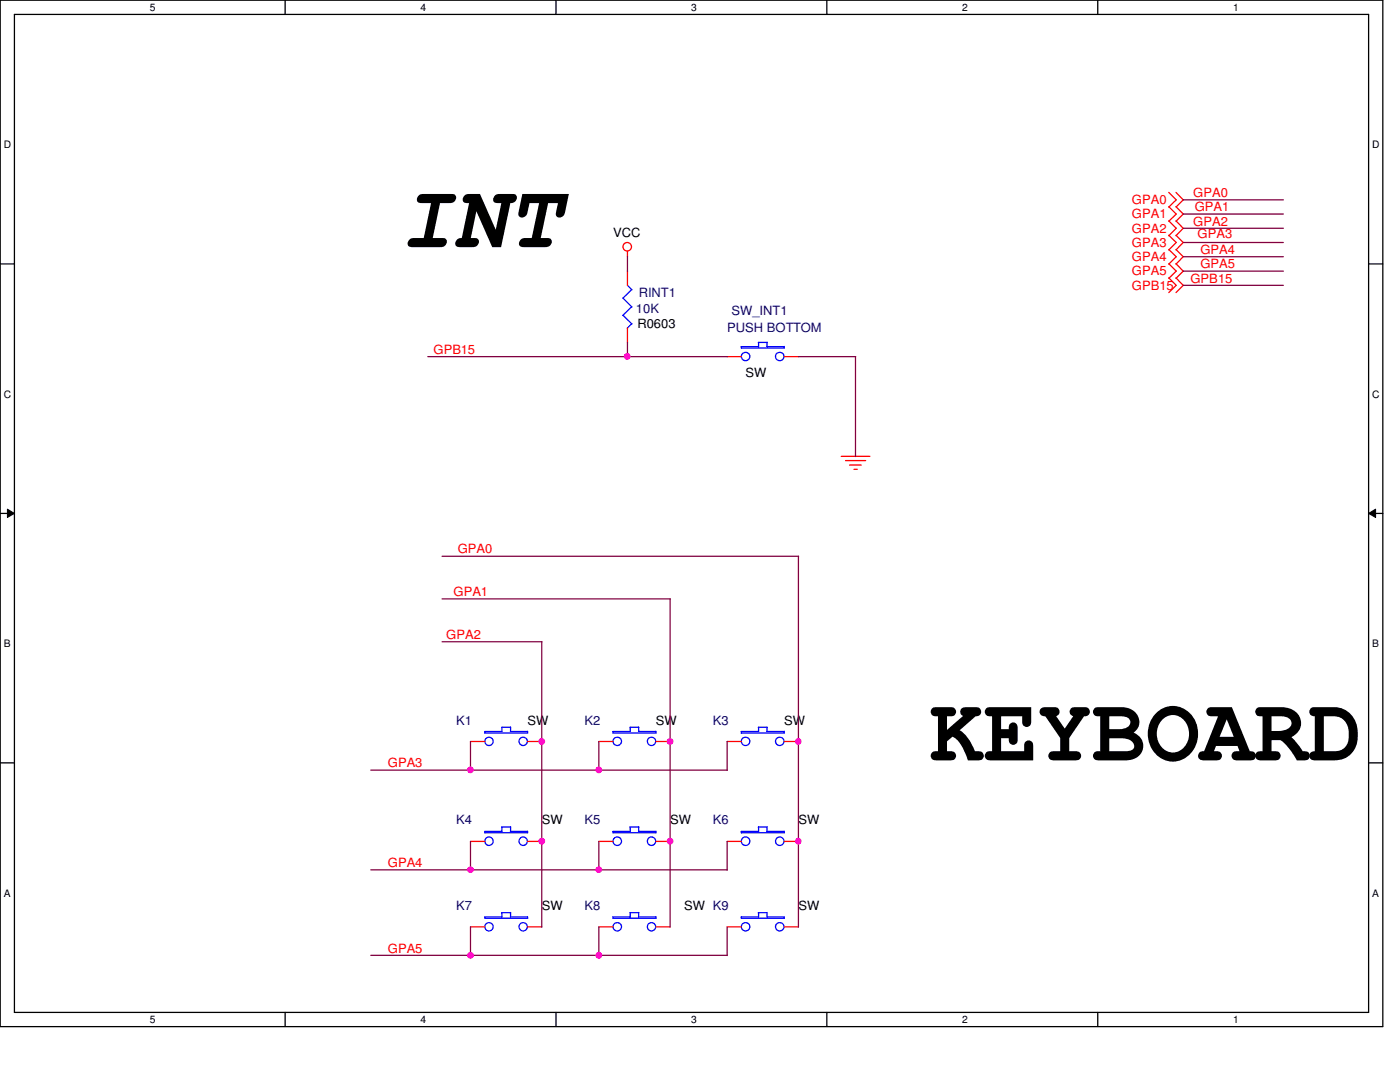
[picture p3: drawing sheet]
<svg xmlns="http://www.w3.org/2000/svg" width="279mm" height="216mm" viewBox="0 0 279 216" stroke-linecap="round" stroke-linejoin="round" font-family="sans-serif">
<path d="M0 0h276v204.9h-276zM2.9 2.9h270.2v199.1h-270.2z" fill="none" stroke="#000" stroke-width=".25"/>
<g fill="#fff">
<path d="M29.9 .3h1.1v2.3h-1.1z"/>
<path d="M29.9 202.3h1.1v2.3h-1.1z"/>
</g>
<path d="M56.9 0v2.9M56.9 202v2.9" fill="none" stroke="#000" stroke-width=".25"/>
<g fill="#fff">
<path d="M83.9 .3h1.1v2.3h-1.1z"/>
<path d="M83.9 202.3h1.1v2.3h-1.1z"/>
</g>
<path d="M111 0v2.9M111 202v2.9" fill="none" stroke="#000" stroke-width=".25"/>
<g fill="#fff">
<path d="M138 .3h1.1v2.3h-1.1z"/>
<path d="M138 202.3h1.1v2.3h-1.1z"/>
</g>
<path d="M165 0v2.9M165 202v2.9" fill="none" stroke="#000" stroke-width=".25"/>
<g fill="#fff">
<path d="M192 .3h1.1v2.3h-1.1z"/>
<path d="M192 202.3h1.1v2.3h-1.1z"/>
</g>
<path d="M219.1 0v2.9M219.1 202v2.9" fill="none" stroke="#000" stroke-width=".25"/>
<g fill="#fff">
<path d="M246.1 .3h1.1v2.3h-1.1z"/>
<path d="M246.1 202.3h1.1v2.3h-1.1z"/>
<path d="M.8 27.8h1.4v2.2h-1.4z"/>
<path d="M273.9 27.8h1.4v2.2h-1.4z"/>
<path d="M.8 77.6h1.4v2.2h-1.4z"/>
<path d="M273.9 77.6h1.4v2.2h-1.4z"/>
</g>
<path d="M0 52.7h2.9M273.1 52.7h2.9" fill="none" stroke="#000" stroke-width=".25"/>
<g fill="#fff">
<path d="M.8 127.3h1.3v2.3h-1.3z"/>
<path d="M273.9 127.3h1.3v2.3h-1.3z"/>
</g>
<path d="M0 102.4h2.9M273.1 102.4h2.9" fill="none" stroke="#000" stroke-width=".25"/>
<path d="M1.5 101.6l1.4 .8-1.4 .9zM273.1 102.4l1.4-.8v1.7z" fill="#000"/>
<path d="M1.5 101.6l1.4 .8-1.4 .9zM273.1 102.4l1.4-.8v1.7z" fill="none" stroke="#000" stroke-width=".2"/>
<g fill="#fff">
<path d="M.8 177.1h1.3v2.3h-1.3z"/>
<path d="M273.9 177.1h1.3v2.3h-1.3z"/>
</g>
<path d="M0 152.2h2.9M273.1 152.2h2.9" fill="none" stroke="#000" stroke-width=".25"/>
<g fill="none" stroke="#f00" stroke-width=".25">
<path d="M233.3 38.4l1.4 1.5-1.4 1.4M234.7 38.4l1.4 1.5-1.4 1.4M125.2 50.1v1.2M125.2 54.1v2.8M233.3 41.2l1.4 1.5-1.4 1.5M233.3 44.1l1.4 1.5-1.4 1.4M233.3 46.9l1.4 1.5-1.4 1.5M233.3 49.8l1.4 1.4-1.4 1.5M233.3 52.6l1.4 1.5-1.4 1.4M233.3 55.5l1.4 1.4-1.4 1.5M234.7 41.2l1.4 1.5-1.4 1.5M234.7 44.1l1.4 1.5-1.4 1.4"/>
<path d="M234.7 46.9l1.4 1.5-1.4 1.5M234.7 49.8l1.4 1.4-1.4 1.5M234.7 52.6l1.4 1.5-1.4 1.4M234.7 55.5l1.4 1.4-1.4 1.5M125.2 65.4v2.9M145.1 71.2h2.9M156.5 71.2h2.8M167.9 91.1h5.7M168.7 91.9h4.1M169.5 92.8h2.4M170.4 93.6h.7M93.9 148h2.9"/>
<path d="M105.3 148h2.8M119.5 148h2.8M130.9 148h2.8M145.1 148h2.9M156.5 148h2.8M93.9 167.9h2.9M105.3 167.9h2.8M119.5 167.9h2.8M130.9 167.9h2.8M145.1 167.9h2.9M156.5 167.9h2.8M93.9 185h2.9"/>
<path d="M105.3 185h2.8M119.5 185h2.8M130.9 185h2.8M145.1 185h2.9M156.5 185h2.8"/>
<circle cx="125.2" cy="49.2" r=".85"/>
</g>
<g fill="none" stroke="#00f" stroke-width=".25">
<path d="M124.3 59.5l1.8 1.8M125.2 56.9l.9 .9M126.1 57.8l-1.8 1.7M124.3 62.9l1.8 1.7M126.1 61.2l-1.8 1.7M126.1 64.6l-.9 .9M151.3 68.3h1.8v.9M151.4 69.2h-3.4v.2h8.5M151.4 68.3v.9M153 69.2l3.5-.1v.3M96.8 146v.3h8.5M100.1 145.1h1.8"/>
<path d="M100.2 145.1v.9h-3.5M101.9 146h3.4M101.9 145.1v.9M105.3 145.9v.4M125.7 145.1h1.8M125.8 145.1v.9h-3.5M127.4 146h3.5M127.5 145.1v.9M130.9 145.9v.4h-8.6v-.3M151.3 145.1h1.8M151.4 145.1v.9h-3.5l.1 .3h8.5M153 146h3.5"/>
<path d="M153.1 145.1v.9M156.5 145.9v.4M96.7 165.9h3.5M96.8 166.2h8.5M96.8 165.9v.3M100.1 165h1.8v.9M100.2 165v.9M101.9 165.9h3.4M105.3 165.9v.3M122.3 165.9h3.5M122.3 165.9v.3M125.7 165h1.8v.9"/>
<path d="M125.8 165v.9M127.4 165.9h3.5M130.9 165.9v.3h-8.6M148 166.2h8.5M151.3 165h1.8v.9M151.4 165.9h-3.5l.1 .3M151.4 165v.9M153 165.9h3.5M156.5 165.9v.3M96.7 183h3.5M96.8 183v.3M96.8 183.2h8.5"/>
<path d="M100.1 182.1h1.8M100.2 182.1v.9M101.9 183h3.4M101.9 182.1v.9M105.3 182.9v.3M122.3 183h3.5M122.3 183v.3M125.7 182.1h1.8M125.8 182.1v.9M127.4 183h3.5M127.5 182.1v.9M130.9 182.9v.3h-8.6"/>
<path d="M148 183.2h8.5M151.3 182.1h1.8M151.4 182.1v.9M151.4 183h-3.4v.3M153 183h3.5M153.1 182.1v.9M156.5 182.9v.3"/>
<circle cx="148.8" cy="71.1" r=".84"/>
<circle cx="155.6" cy="71.1" r=".84"/>
<circle cx="97.6" cy="147.9" r=".83"/>
<circle cx="104.4" cy="147.9" r=".83"/>
<circle cx="123.2" cy="147.9" r=".84"/>
<circle cx="130" cy="147.9" r=".83"/>
<circle cx="148.8" cy="147.9" r=".84"/>
<circle cx="155.6" cy="147.9" r=".84"/>
<circle cx="97.6" cy="167.8" r=".84"/>
<circle cx="104.4" cy="167.8" r=".84"/>
<circle cx="123.2" cy="167.9" r=".85"/>
<circle cx="130" cy="167.8" r=".84"/>
<circle cx="148.8" cy="167.9" r=".85"/>
<circle cx="155.6" cy="167.9" r=".85"/>
<circle cx="97.6" cy="184.9" r=".83"/>
<circle cx="104.4" cy="184.9" r=".83"/>
<circle cx="123.2" cy="184.9" r=".84"/>
<circle cx="130" cy="184.9" r=".83"/>
<circle cx="148.8" cy="184.9" r=".84"/>
<circle cx="155.6" cy="184.9" r=".84"/>
</g>
<g fill="none" stroke="#800040" stroke-width=".25">
<path d="M236.1 39.9h20M125.2 51.2v2.9M236.1 51.2h20M236.1 54.1h20M236.1 42.7h20M236.1 56.9h20M236.1 48.4h20M236.1 45.6h20M85.4 71.2h59.8M125.2 68.3v2.9M159.3 71.2h11.5M170.7 71.2v19.9"/>
<path d="M88.2 119.5h45.6M88.2 111h71.2M133.7 119.5v65.5M159.3 111v74M88.2 128.1h20M108.1 128.1v56.9M74 153.7h71.2M93.9 148v5.7M119.5 148v5.7M145.1 148v5.7M74 173.6h71.2M93.9 167.9v5.7"/>
<path d="M119.5 167.9v5.7M145.1 167.9v5.7M74 190.6h71.2M93.9 185v5.7M119.5 185v5.7M145.1 185v5.7"/>
</g>
<circle cx="159.3" cy="148" r=".55" fill="#f0f"/>
<circle cx="159.3" cy="148" r=".55" fill="none" stroke="#f0f" stroke-width=".25"/>
<circle cx="108.1" cy="167.8" r=".56" fill="#f0f"/>
<circle cx="108.1" cy="167.8" r=".56" fill="none" stroke="#f0f" stroke-width=".25"/>
<circle cx="159.3" cy="167.8" r=".55" fill="#f0f"/>
<circle cx="159.3" cy="167.8" r=".55" fill="none" stroke="#f0f" stroke-width=".25"/>
<circle cx="133.7" cy="167.8" r=".56" fill="#f0f"/>
<circle cx="133.7" cy="167.8" r=".56" fill="none" stroke="#f0f" stroke-width=".25"/>
<circle cx="119.5" cy="190.6" r=".56" fill="#f0f"/>
<circle cx="119.5" cy="190.6" r=".56" fill="none" stroke="#f0f" stroke-width=".25"/>
<circle cx="119.5" cy="173.5" r=".55" fill="#f0f"/>
<circle cx="119.5" cy="173.5" r=".55" fill="none" stroke="#f0f" stroke-width=".25"/>
<circle cx="93.9" cy="173.5" r=".55" fill="#f0f"/>
<circle cx="93.9" cy="173.5" r=".55" fill="none" stroke="#f0f" stroke-width=".25"/>
<circle cx="93.9" cy="190.6" r=".56" fill="#f0f"/>
<circle cx="93.9" cy="190.6" r=".56" fill="none" stroke="#f0f" stroke-width=".25"/>
<circle cx="133.7" cy="148" r=".56" fill="#f0f"/>
<circle cx="133.7" cy="148" r=".56" fill="none" stroke="#f0f" stroke-width=".25"/>
<circle cx="125.2" cy="71.1" r=".56" fill="#f0f"/>
<circle cx="125.2" cy="71.1" r=".56" fill="none" stroke="#f0f" stroke-width=".25"/>
<circle cx="108.1" cy="148" r=".56" fill="#f0f"/>
<circle cx="108.1" cy="148" r=".56" fill="none" stroke="#f0f" stroke-width=".25"/>
<circle cx="93.9" cy="153.6" r=".56" fill="#f0f"/>
<circle cx="93.9" cy="153.6" r=".56" fill="none" stroke="#f0f" stroke-width=".25"/>
<circle cx="119.5" cy="153.6" r=".56" fill="#f0f"/>
<circle cx="119.5" cy="153.6" r=".56" fill="none" stroke="#f0f" stroke-width=".25"/>
<g font-size="18.2">
<text x="79.7" y="49.3">INT</text>
<text x="185.5" y="151.7">KEYBOARD</text>
</g>
<g font-size="2.5" fill="#f00">
<text x="225.9" y="40.7">GPA0</text>
<text x="238.1" y="39.3">GPA0</text>
<text x="225.9" y="43.6">GPA1</text>
<text x="225.9" y="46.4">GPA2</text>
<text x="238.1" y="45">GPA2</text>
<text x="238.4" y="42.2">GPA1</text>
<text x="239" y="47.5">GPA3</text>
<text x="225.9" y="49.3">GPA3</text>
<text x="225.9" y="52.1">GPA4</text>
<text x="239.6" y="50.7">GPA4</text>
<text x="239.6" y="53.5">GPA5</text>
<text x="225.9" y="54.9">GPA5</text>
<text x="225.9" y="57.8">GPB15</text>
<text x="237.6" y="56.4">GPB15</text>
<text x="86.5" y="70.6">GPB15</text>
<text x="91.4" y="110.4">GPA0</text>
<text x="90.5" y="119">GPA1</text>
<text x="89.1" y="127.5">GPA2</text>
<text x="77.4" y="153.1">GPA3</text>
<text x="77.4" y="173">GPA4</text>
<text x="77.4" y="190.1">GPA5</text>
</g>
<g font-size="2.5">
<text x="122.3" y="47.3">VCC</text>
<text x="127.2" y="65.5">R0603</text>
<text x="148.8" y="75.1">SW</text>
<text x="105.3" y="144.6">SW</text>
<text x="130.9" y="144.6">SW</text>
<text x="156.5" y="144.6">SW</text>
<text x="108.1" y="164.5">SW</text>
<text x="133.7" y="164.5">SW</text>
<text x="159.3" y="164.5">SW</text>
<text x="108.1" y="181.5">SW</text>
<text x="136.6" y="181.5">SW K9</text>
<text x="159.3" y="181.5">SW</text>
</g>
<g font-size="2.5" fill="#000080">
<text x="127.5" y="59.2">RINT1</text>
<text x="126.9" y="62.4">10K</text>
<text x="146" y="62.9">SW_INT1</text>
<text x="145.1" y="66.3">PUSH BOTTOM</text>
<text x="91.1" y="144.6">K1</text>
<text x="116.7" y="144.6">K2</text>
<text x="142.3" y="144.6">K3</text>
<text x="91.1" y="164.5">K4</text>
<text x="116.7" y="164.5">K5</text>
<text x="142.3" y="164.5">K6</text>
<text x="91.1" y="181.5">K7</text>
<text x="116.7" y="181.5">K8</text>
</g>
<g font-size="2">
<text x="29.9" y="2.2">5</text>
<text x="83.9" y="2.2">4</text>
<text x="138" y="2.2">3</text>
<text x="192" y="2.2">2</text>
<text x="246.1" y="2.2">1</text>
<text x=".8" y="29.6">D</text>
<text x="273.9" y="29.6">D</text>
<text x=".8" y="79.4">C</text>
<text x="273.9" y="79.4">C</text>
<text x=".8" y="129.2">B</text>
<text x="273.9" y="129.2">B</text>
<text x=".8" y="178.9">A</text>
<text x="273.9" y="178.9">A</text>
<text x="29.9" y="204.1">5</text>
<text x="83.9" y="204.1">4</text>
<text x="138" y="204.1">3</text>
<text x="192" y="204.1">2</text>
<text x="246.1" y="204.1">1</text>
</g>
</svg>
